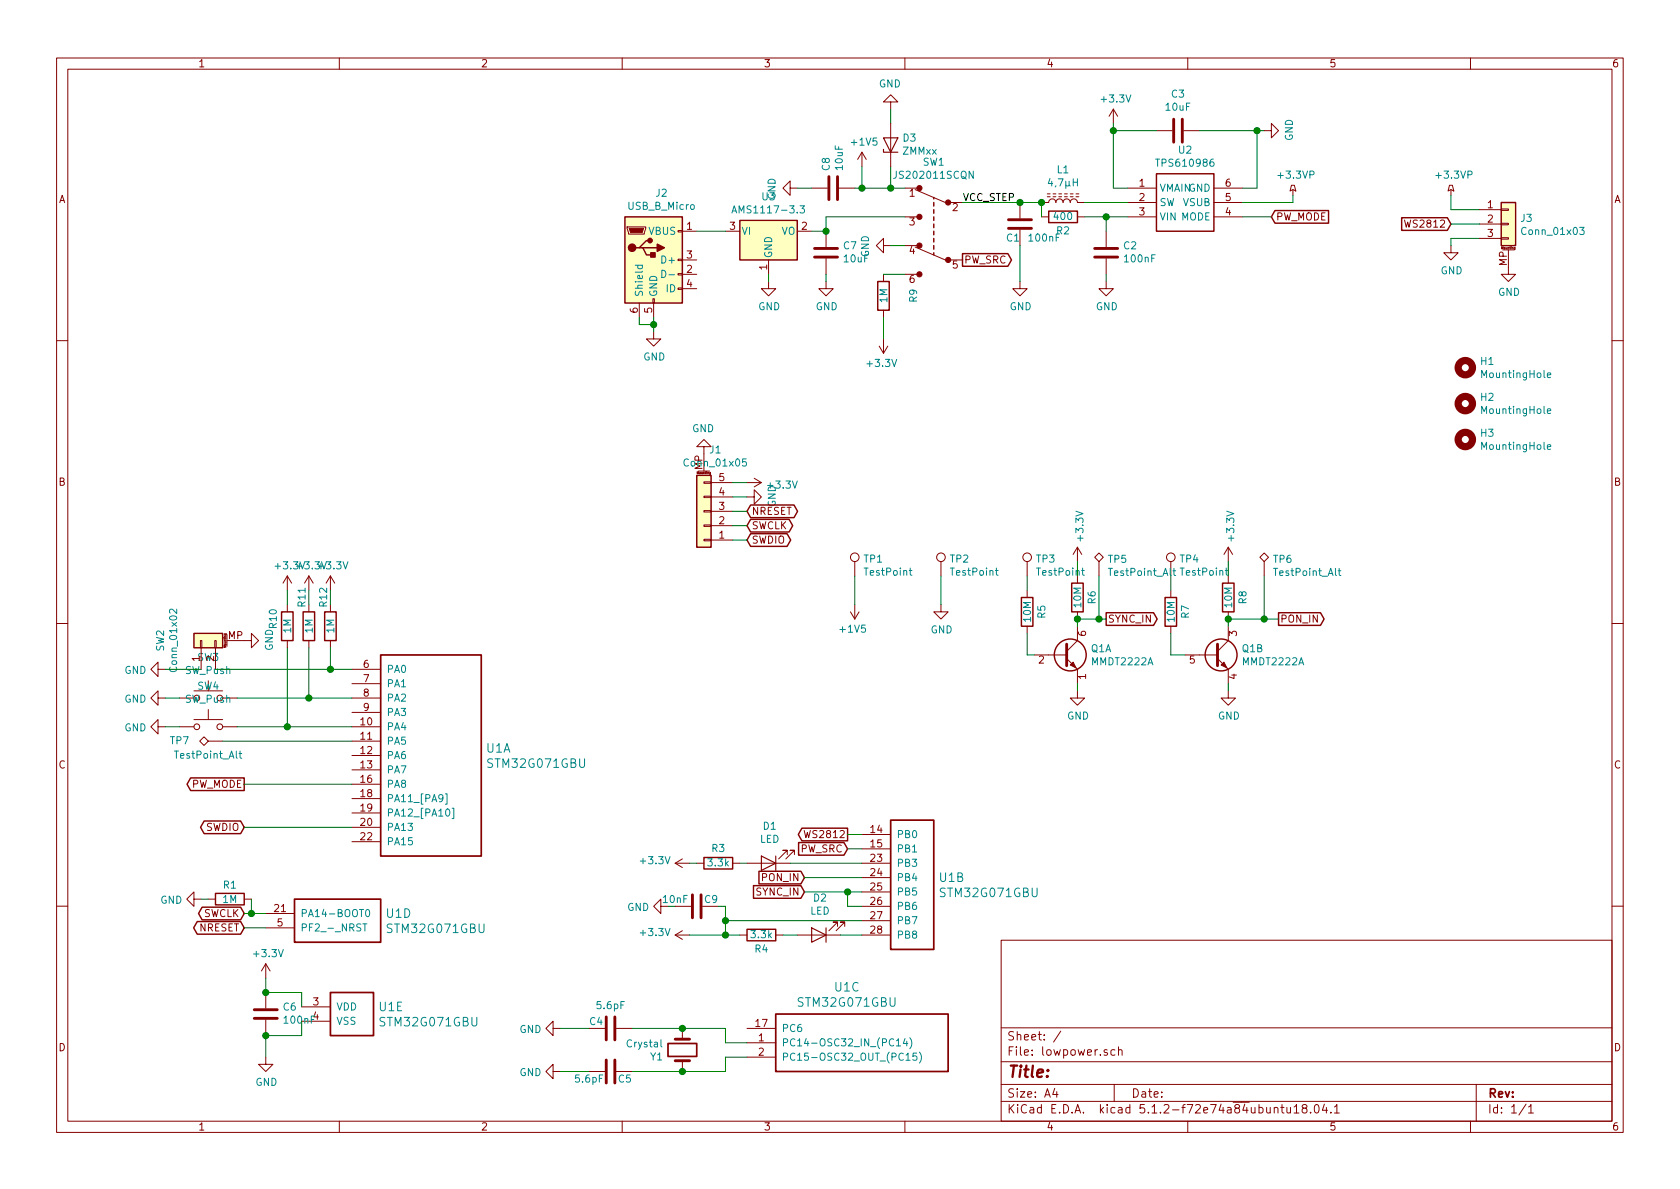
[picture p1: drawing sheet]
EESchema Schematic File Version 4
LIBS:lowpower-cache
EELAYER 29 0
EELAYER END
$Descr A4 11693 8268
encoding utf-8
Sheet 1 1
Title ""
Date ""
Rev ""
Comp ""
Comment1 ""
Comment2 ""
Comment3 ""
Comment4 ""
$EndDescr
$Comp
L tps61098x:TPS610986 U2
U 1 1
P 8250 1400
F 0 "U2" H 8250 1767 50  0000 C CNN
F 1 "TPS610986" H 8250 1676 50  0000 C CNN
F 2 "Package_SON:WSON-6_1.5x1.5mm_P0.5mm" H 8250 1400 50  0001 L CNN
F 3 "" H 8250 1400 50  0001 L CNN
	1    8250 1400
	1    0    0    -1  
$EndComp
$Comp
L STM32G071GBU:STM32G071GBU U1
U 1 1
P 2450 4650
F 0 "U1" H 3381 4103 60  0000 L CNN
F 1 "STM32G071GBU" H 3381 3997 60  0000 L CNN
F 2 "Package_DFN_QFN:QFN-28_4x4mm_P0.5mm" H 2450 4650 50  0001 C CNN
F 3 "" H 2450 4650 50  0001 C CNN
	1    2450 4650
	1    0    0    -1  
$EndComp
$Comp
L STM32G071GBU:STM32G071GBU U1
U 2 1
P 6000 5800
F 0 "U1" H 6531 5503 60  0000 L CNN
F 1 "STM32G071GBU" H 6531 5397 60  0000 L CNN
F 2 "Package_DFN_QFN:QFN-28_4x4mm_P0.5mm" H 6000 5800 50  0001 C CNN
F 3 "" H 6000 5800 50  0001 C CNN
	2    6000 5800
	1    0    0    -1  
$EndComp
$Comp
L STM32G071GBU:STM32G071GBU U1
U 3 1
P 5200 7150
F 0 "U1" H 5895 7440 60  0000 C CNN
F 1 "STM32G071GBU" H 5895 7334 60  0000 C CNN
F 2 "Package_DFN_QFN:QFN-28_4x4mm_P0.5mm" H 5200 7150 50  0001 C CNN
F 3 "" H 5200 7150 50  0001 C CNN
	3    5200 7150
	1    0    0    -1  
$EndComp
$Comp
L STM32G071GBU:STM32G071GBU U1
U 4 1
P 1850 6350
F 0 "U1" H 2681 6353 60  0000 L CNN
F 1 "STM32G071GBU" H 2681 6247 60  0000 L CNN
F 2 "Package_DFN_QFN:QFN-28_4x4mm_P0.5mm" H 1850 6350 50  0001 C CNN
F 3 "" H 1850 6350 50  0001 C CNN
	4    1850 6350
	1    0    0    -1  
$EndComp
$Comp
L STM32G071GBU:STM32G071GBU U1
U 5 1
P 2100 7000
F 0 "U1" H 2631 7003 60  0000 L CNN
F 1 "STM32G071GBU" H 2631 6897 60  0000 L CNN
F 2 "Package_DFN_QFN:QFN-28_4x4mm_P0.5mm" H 2100 7000 50  0001 C CNN
F 3 "" H 2100 7000 50  0001 C CNN
	5    2100 7000
	1    0    0    -1  
$EndComp
$Comp
L Device:Crystal Y1
U 1 1
P 4750 7300
F 0 "Y1" V 4796 7169 50  0000 R CNN
F 1 "Crystal" V 4705 7169 50  0000 R CNN
F 2 "Crystal:Crystal_C38-LF_D3.0mm_L8.0mm_Horizontal" H 4750 7300 50  0001 C CNN
F 3 "~" H 4750 7300 50  0001 C CNN
	1    4750 7300
	0    1    1    0   
$EndComp
$Comp
L Device:C C4
U 1 1
P 4250 7150
F 0 "C4" V 4200 7050 50  0000 C CNN
F 1 "5.6pF" V 4089 7150 50  0000 C CNN
F 2 "Capacitor_SMD:C_0603_1608Metric" H 4288 7000 50  0001 C CNN
F 3 "~" H 4250 7150 50  0001 C CNN
	1    4250 7150
	0    1    1    0   
$EndComp
$Comp
L Device:C C1
U 1 1
P 7100 1550
F 0 "C1" H 7200 1650 50  0000 R CNN
F 1 "100nF" H 7050 1650 50  0000 R CNN
F 2 "Capacitor_SMD:C_0603_1608Metric" H 7138 1400 50  0001 C CNN
F 3 "~" H 7100 1550 50  0001 C CNN
	1    7100 1550
	-1   0    0    1   
$EndComp
$Comp
L Connector:TestPoint TP1
U 1 1
P 5950 4000
F 0 "TP1" H 6008 4120 50  0000 L CNN
F 1 "TestPoint" H 6008 4029 50  0000 L CNN
F 2 "TestPoint:TestPoint_Pad_D2.0mm" H 6150 4000 50  0001 C CNN
F 3 "~" H 6150 4000 50  0001 C CNN
	1    5950 4000
	1    0    0    -1  
$EndComp
$Comp
L Connector:TestPoint TP2
U 1 1
P 6550 4000
F 0 "TP2" H 6608 4120 50  0000 L CNN
F 1 "TestPoint" H 6608 4029 50  0000 L CNN
F 2 "TestPoint:TestPoint_Pad_D2.0mm" H 6750 4000 50  0001 C CNN
F 3 "~" H 6750 4000 50  0001 C CNN
	1    6550 4000
	1    0    0    -1  
$EndComp
$Comp
L Connector:TestPoint TP3
U 1 1
P 7150 4000
F 0 "TP3" H 7208 4120 50  0000 L CNN
F 1 "TestPoint" H 7208 4029 50  0000 L CNN
F 2 "TestPoint:TestPoint_Pad_D2.0mm" H 7350 4000 50  0001 C CNN
F 3 "~" H 7350 4000 50  0001 C CNN
	1    7150 4000
	1    0    0    -1  
$EndComp
$Comp
L Device:L_Core_Ferrite L1
U 1 1
P 7400 1400
F 0 "L1" V 7625 1400 50  0000 C CNN
F 1 "4,7µH" V 7534 1400 50  0000 C CNN
F 2 "footprints:VLF302510MT-4R7M" H 7400 1400 50  0001 C CNN
F 3 "~" H 7400 1400 50  0001 C CNN
	1    7400 1400
	0    -1   -1   0   
$EndComp
$Comp
L Device:R R2
U 1 1
P 7400 1500
F 0 "R2" V 7300 1500 50  0000 C CNN
F 1 "400" V 7400 1500 50  0000 C CNN
F 2 "Resistor_SMD:R_0603_1608Metric" V 7330 1500 50  0001 C CNN
F 3 "~" H 7400 1500 50  0001 C CNN
	1    7400 1500
	0    -1   -1   0   
$EndComp
$Comp
L Device:C C2
U 1 1
P 7700 1750
F 0 "C2" H 7585 1704 50  0000 R CNN
F 1 "100nF" H 7585 1795 50  0000 R CNN
F 2 "Capacitor_SMD:C_0603_1608Metric" H 7738 1600 50  0001 C CNN
F 3 "~" H 7700 1750 50  0001 C CNN
	1    7700 1750
	-1   0    0    1   
$EndComp
$Comp
L Regulator_Linear:AMS1117-3.3 U3
U 1 1
P 5350 1600
F 0 "U3" H 5350 1842 50  0000 C CNN
F 1 "AMS1117-3.3" H 5350 1751 50  0000 C CNN
F 2 "Package_TO_SOT_SMD:SOT-223-3_TabPin2" H 5350 1800 50  0001 C CNN
F 3 "http://www.advanced-monolithic.com/pdf/ds1117.pdf" H 5450 1350 50  0001 C CNN
	1    5350 1600
	1    0    0    -1  
$EndComp
$Comp
L Connector:USB_B_Micro J2
U 1 1
P 4550 1800
F 0 "J2" H 4605 2267 50  0000 C CNN
F 1 "USB_B_Micro" H 4605 2176 50  0000 C CNN
F 2 "Connector_USB:USB_Mini-B_Lumberg_2486_01_Horizontal" H 4700 1750 50  0001 C CNN
F 3 "~" H 4700 1750 50  0001 C CNN
	1    4550 1800
	1    0    0    -1  
$EndComp
$Comp
L Switch:SW_Push SW3
U 1 1
P 1450 4850
F 0 "SW3" H 1450 5135 50  0000 C CNN
F 1 "SW_Push" H 1450 5044 50  0000 C CNN
F 2 "Button_Switch_SMD:SW_SPST_B3S-1000" H 1450 5050 50  0001 C CNN
F 3 "" H 1450 5050 50  0001 C CNN
	1    1450 4850
	1    0    0    -1  
$EndComp
$Comp
L Switch:SW_Push SW4
U 1 1
P 1450 5050
F 0 "SW4" H 1450 5335 50  0000 C CNN
F 1 "SW_Push" H 1450 5244 50  0000 C CNN
F 2 "Button_Switch_SMD:SW_SPST_B3S-1000" H 1450 5250 50  0001 C CNN
F 3 "" H 1450 5250 50  0001 C CNN
	1    1450 5050
	1    0    0    -1  
$EndComp
$Comp
L Connector_Generic_MountingPin:Conn_01x02_MountingPin SW2
U 1 1
P 1400 4450
F 0 "SW2" H 1400 4735 50  0000 C CNN
F 1 "Conn_01x02" H 1400 4644 50  0000 C CNN
F 2 "Connector_JST:JST_SH_BM02B-SRSS-TB_1x02-1MP_P1.00mm_Vertical" H 1400 4650 50  0001 C CNN
F 3 "" H 1400 4650 50  0001 C CNN
	1    1400 4450
	0    -1   -1   0   
$EndComp
$Comp
L Device:LED D2
U 1 1
P 5700 6500
F 0 "D2" H 5692 6245 50  0000 C CNN
F 1 "LED" H 5692 6336 50  0000 C CNN
F 2 "LED_SMD:LED_0603_1608Metric" H 5700 6500 50  0001 C CNN
F 3 "~" H 5700 6500 50  0001 C CNN
	1    5700 6500
	-1   0    0    1   
$EndComp
$Comp
L Device:R R3
U 1 1
P 5000 6000
F 0 "R3" V 5100 6000 50  0000 C CNN
F 1 "3.3k" V 5000 6000 50  0000 C CNN
F 2 "Resistor_SMD:R_0603_1608Metric" V 4930 6000 50  0001 C CNN
F 3 "~" H 5000 6000 50  0001 C CNN
	1    5000 6000
	0    -1   -1   0   
$EndComp
$Comp
L Device:R R4
U 1 1
P 5300 6500
F 0 "R4" V 5200 6500 50  0000 C CNN
F 1 "3.3k" V 5300 6500 50  0000 C CNN
F 2 "Resistor_SMD:R_0603_1608Metric" V 5230 6500 50  0001 C CNN
F 3 "~" H 5300 6500 50  0001 C CNN
	1    5300 6500
	0    -1   -1   0   
$EndComp
$Comp
L Device:C C3
U 1 1
P 8200 900
F 0 "C3" V 8452 900 50  0000 C CNN
F 1 "10uF" V 8361 900 50  0000 C CNN
F 2 "Capacitor_SMD:C_0603_1608Metric" H 8238 750 50  0001 C CNN
F 3 "~" H 8200 900 50  0001 C CNN
	1    8200 900 
	0    -1   -1   0   
$EndComp
Wire Wire Line
	8050 900  7750 900 
Wire Wire Line
	7750 900  7750 1300
Wire Wire Line
	7750 1300 7850 1300
Wire Wire Line
	8350 900  8750 900 
Wire Wire Line
	8750 900  8750 1300
Wire Wire Line
	8750 1300 8650 1300
Wire Wire Line
	7550 1500 7700 1500
Wire Wire Line
	7700 1600 7700 1500
Connection ~ 7700 1500
Wire Wire Line
	7700 1500 7850 1500
Wire Wire Line
	7550 1400 7850 1400
Wire Wire Line
	7100 1400 7250 1400
Wire Wire Line
	7250 1500 7250 1400
Connection ~ 7250 1400
$Comp
L power:+1V5 #PWR0101
U 1 1
P 6000 1150
F 0 "#PWR0101" H 6000 1000 50  0001 C CNN
F 1 "+1V5" H 6015 1323 50  0000 C CNN
F 2 "" H 6000 1150 50  0001 C CNN
F 3 "" H 6000 1150 50  0001 C CNN
	1    6000 1150
	1    0    0    -1  
$EndComp
$Comp
L power:+3.3V #PWR0102
U 1 1
P 7750 850
F 0 "#PWR0102" H 7750 700 50  0001 C CNN
F 1 "+3.3V" H 7765 1023 50  0000 C CNN
F 2 "" H 7750 850 50  0001 C CNN
F 3 "" H 7750 850 50  0001 C CNN
	1    7750 850 
	1    0    0    -1  
$EndComp
$Comp
L power:GND #PWR0103
U 1 1
P 7100 1950
F 0 "#PWR0103" H 7100 1700 50  0001 C CNN
F 1 "GND" H 7105 1777 50  0000 C CNN
F 2 "" H 7100 1950 50  0001 C CNN
F 3 "" H 7100 1950 50  0001 C CNN
	1    7100 1950
	1    0    0    -1  
$EndComp
$Comp
L power:GND #PWR0104
U 1 1
P 7700 1950
F 0 "#PWR0104" H 7700 1700 50  0001 C CNN
F 1 "GND" H 7705 1777 50  0000 C CNN
F 2 "" H 7700 1950 50  0001 C CNN
F 3 "" H 7700 1950 50  0001 C CNN
	1    7700 1950
	1    0    0    -1  
$EndComp
Wire Wire Line
	7700 1900 7700 1950
Wire Wire Line
	7100 1700 7100 1950
Wire Wire Line
	7750 850  7750 900 
Connection ~ 7750 900 
$Comp
L power:+3.3VP #PWR0105
U 1 1
P 9000 1350
F 0 "#PWR0105" H 9150 1300 50  0001 C CNN
F 1 "+3.3VP" H 9020 1493 50  0000 C CNN
F 2 "" H 9000 1350 50  0001 C CNN
F 3 "" H 9000 1350 50  0001 C CNN
	1    9000 1350
	1    0    0    -1  
$EndComp
Wire Wire Line
	8650 1400 9000 1400
Wire Wire Line
	9000 1400 9000 1350
Text GLabel 8850 1500 2    50   Input ~ 0
PW_MODE
Wire Wire Line
	8850 1500 8650 1500
$Comp
L power:+1V5 #PWR0106
U 1 1
P 5950 4200
F 0 "#PWR0106" H 5950 4050 50  0001 C CNN
F 1 "+1V5" H 5965 4373 50  0000 C CNN
F 2 "" H 5950 4200 50  0001 C CNN
F 3 "" H 5950 4200 50  0001 C CNN
	1    5950 4200
	-1   0    0    1   
$EndComp
$Comp
L power:GND #PWR0107
U 1 1
P 6550 4200
F 0 "#PWR0107" H 6550 3950 50  0001 C CNN
F 1 "GND" H 6555 4027 50  0000 C CNN
F 2 "" H 6550 4200 50  0001 C CNN
F 3 "" H 6550 4200 50  0001 C CNN
	1    6550 4200
	1    0    0    -1  
$EndComp
Wire Wire Line
	5950 4000 5950 4200
Wire Wire Line
	6550 4000 6550 4200
Wire Wire Line
	5050 7450 5050 7350
Wire Wire Line
	5050 7350 5200 7350
Wire Wire Line
	5050 7150 5050 7250
Wire Wire Line
	5050 7250 5200 7250
$Comp
L power:GND #PWR0108
U 1 1
P 3900 7450
F 0 "#PWR0108" H 3900 7200 50  0001 C CNN
F 1 "GND" V 3905 7322 50  0000 R CNN
F 2 "" H 3900 7450 50  0001 C CNN
F 3 "" H 3900 7450 50  0001 C CNN
	1    3900 7450
	0    1    1    0   
$EndComp
$Comp
L power:GND #PWR0109
U 1 1
P 3900 7150
F 0 "#PWR0109" H 3900 6900 50  0001 C CNN
F 1 "GND" V 3905 7022 50  0000 R CNN
F 2 "" H 3900 7150 50  0001 C CNN
F 3 "" H 3900 7150 50  0001 C CNN
	1    3900 7150
	0    1    1    0   
$EndComp
Wire Wire Line
	3900 7150 4100 7150
Wire Wire Line
	3900 7450 4100 7450
Text GLabel 1700 6350 0    50   BiDi ~ 0
SWCLK
Text GLabel 1700 5750 0    50   BiDi ~ 0
SWDIO
Wire Wire Line
	1700 5750 2450 5750
$Comp
L Device:R R1
U 1 1
P 1600 6250
F 0 "R1" V 1500 6250 50  0000 C CNN
F 1 "1M" V 1600 6250 50  0000 C CNN
F 2 "Resistor_SMD:R_0603_1608Metric" V 1530 6250 50  0001 C CNN
F 3 "~" H 1600 6250 50  0001 C CNN
	1    1600 6250
	0    1    1    0   
$EndComp
$Comp
L power:GND #PWR0110
U 1 1
P 1400 6250
F 0 "#PWR0110" H 1400 6000 50  0001 C CNN
F 1 "GND" V 1405 6122 50  0000 R CNN
F 2 "" H 1400 6250 50  0001 C CNN
F 3 "" H 1400 6250 50  0001 C CNN
	1    1400 6250
	0    1    1    0   
$EndComp
$Comp
L Connector_Generic_MountingPin:Conn_01x05_MountingPin J1
U 1 1
P 4900 3550
F 0 "J1" H 4820 3125 50  0000 C CNN
F 1 "Conn_01x05" H 4820 3216 50  0000 C CNN
F 2 "Connector_JST:JST_SH_BM05B-SRSS-TB_1x05-1MP_P1.00mm_Vertical" H 4900 3550 50  0001 C CNN
F 3 "~" H 4900 3550 50  0001 C CNN
	1    4900 3550
	-1   0    0    1   
$EndComp
Text GLabel 1700 6450 0    50   BiDi ~ 0
NRESET
Wire Wire Line
	1700 6450 1850 6450
Wire Wire Line
	1700 6350 1750 6350
Wire Wire Line
	1750 6250 1750 6350
Connection ~ 1750 6350
Wire Wire Line
	1750 6350 1850 6350
Wire Wire Line
	1400 6250 1450 6250
Text GLabel 5900 5800 0    50   Output ~ 0
WS2812
Wire Wire Line
	5900 5800 6000 5800
$Comp
L power:+3.3VP #PWR0111
U 1 1
P 10100 1350
F 0 "#PWR0111" H 10250 1300 50  0001 C CNN
F 1 "+3.3VP" H 10120 1493 50  0000 C CNN
F 2 "" H 10100 1350 50  0001 C CNN
F 3 "" H 10100 1350 50  0001 C CNN
	1    10100 1350
	1    0    0    -1  
$EndComp
Text GLabel 10100 1550 0    50   Input ~ 0
WS2812
$Comp
L power:GND #PWR0112
U 1 1
P 10100 1700
F 0 "#PWR0112" H 10100 1450 50  0001 C CNN
F 1 "GND" H 10105 1527 50  0000 C CNN
F 2 "" H 10100 1700 50  0001 C CNN
F 3 "" H 10100 1700 50  0001 C CNN
	1    10100 1700
	1    0    0    -1  
$EndComp
Wire Wire Line
	10100 1700 10100 1650
Wire Wire Line
	10100 1650 10300 1650
Wire Wire Line
	10100 1350 10100 1450
Wire Wire Line
	10100 1450 10300 1450
$Comp
L power:+3.3V #PWR0113
U 1 1
P 1850 6800
F 0 "#PWR0113" H 1850 6650 50  0001 C CNN
F 1 "+3.3V" H 1865 6973 50  0000 C CNN
F 2 "" H 1850 6800 50  0001 C CNN
F 3 "" H 1850 6800 50  0001 C CNN
	1    1850 6800
	1    0    0    -1  
$EndComp
$Comp
L power:GND #PWR0114
U 1 1
P 1850 7350
F 0 "#PWR0114" H 1850 7100 50  0001 C CNN
F 1 "GND" H 1855 7177 50  0000 C CNN
F 2 "" H 1850 7350 50  0001 C CNN
F 3 "" H 1850 7350 50  0001 C CNN
	1    1850 7350
	1    0    0    -1  
$EndComp
$Comp
L Device:C C6
U 1 1
P 1850 7050
F 0 "C6" H 1735 7004 50  0000 R CNN
F 1 "100nF" H 1735 7095 50  0000 R CNN
F 2 "Capacitor_SMD:C_0603_1608Metric" H 1888 6900 50  0001 C CNN
F 3 "~" H 1850 7050 50  0001 C CNN
	1    1850 7050
	-1   0    0    1   
$EndComp
Wire Wire Line
	1850 6900 2100 6900
Wire Wire Line
	2100 6900 2100 7000
Wire Wire Line
	1850 7200 2100 7200
Wire Wire Line
	2100 7200 2100 7100
Wire Wire Line
	1850 7350 1850 7200
Connection ~ 1850 7200
Wire Wire Line
	1850 6800 1850 6900
Connection ~ 1850 6900
Wire Wire Line
	5150 6000 5200 6000
Wire Wire Line
	5450 6500 5550 6500
$Comp
L power:+3.3V #PWR0115
U 1 1
P 4800 6000
F 0 "#PWR0115" H 4800 5850 50  0001 C CNN
F 1 "+3.3V" V 4815 6128 50  0000 L CNN
F 2 "" H 4800 6000 50  0001 C CNN
F 3 "" H 4800 6000 50  0001 C CNN
	1    4800 6000
	0    -1   -1   0   
$EndComp
$Comp
L power:+3.3V #PWR0116
U 1 1
P 4800 6500
F 0 "#PWR0116" H 4800 6350 50  0001 C CNN
F 1 "+3.3V" V 4815 6628 50  0000 L CNN
F 2 "" H 4800 6500 50  0001 C CNN
F 3 "" H 4800 6500 50  0001 C CNN
	1    4800 6500
	0    -1   -1   0   
$EndComp
Wire Wire Line
	4800 6000 4850 6000
Wire Wire Line
	4800 6500 5050 6500
$Comp
L power:GND #PWR0117
U 1 1
P 1150 4650
F 0 "#PWR0117" H 1150 4400 50  0001 C CNN
F 1 "GND" V 1155 4522 50  0000 R CNN
F 2 "" H 1150 4650 50  0001 C CNN
F 3 "" H 1150 4650 50  0001 C CNN
	1    1150 4650
	0    1    1    0   
$EndComp
$Comp
L power:GND #PWR0118
U 1 1
P 1150 4850
F 0 "#PWR0118" H 1150 4600 50  0001 C CNN
F 1 "GND" V 1155 4722 50  0000 R CNN
F 2 "" H 1150 4850 50  0001 C CNN
F 3 "" H 1150 4850 50  0001 C CNN
	1    1150 4850
	0    1    1    0   
$EndComp
$Comp
L power:GND #PWR0119
U 1 1
P 1150 5050
F 0 "#PWR0119" H 1150 4800 50  0001 C CNN
F 1 "GND" V 1155 4922 50  0000 R CNN
F 2 "" H 1150 5050 50  0001 C CNN
F 3 "" H 1150 5050 50  0001 C CNN
	1    1150 5050
	0    1    1    0   
$EndComp
Text GLabel 5600 6200 0    50   Input ~ 0
SYNC_IN
Wire Wire Line
	5900 6300 6000 6300
Text GLabel 1700 5450 0    50   Output ~ 0
PW_MODE
Wire Wire Line
	1700 5450 2450 5450
Wire Wire Line
	1150 4850 1250 4850
Wire Wire Line
	1150 5050 1250 5050
Wire Wire Line
	1650 4850 2150 4850
Wire Wire Line
	1650 5050 2000 5050
$Comp
L Connector:TestPoint TP4
U 1 1
P 8150 4000
F 0 "TP4" H 8208 4120 50  0000 L CNN
F 1 "TestPoint" H 8208 4029 50  0000 L CNN
F 2 "TestPoint:TestPoint_Pad_D2.0mm" H 8350 4000 50  0001 C CNN
F 3 "~" H 8350 4000 50  0001 C CNN
	1    8150 4000
	1    0    0    -1  
$EndComp
Wire Wire Line
	6000 6200 5900 6200
Connection ~ 5900 6200
Wire Wire Line
	5900 6200 5900 6300
$Comp
L Device:LED D1
U 1 1
P 5350 6000
F 0 "D1" H 5342 5745 50  0000 C CNN
F 1 "LED" H 5342 5836 50  0000 C CNN
F 2 "LED_SMD:LED_0603_1608Metric" H 5350 6000 50  0001 C CNN
F 3 "~" H 5350 6000 50  0001 C CNN
	1    5350 6000
	-1   0    0    1   
$EndComp
Wire Wire Line
	5600 6200 5900 6200
Wire Wire Line
	6000 6000 5500 6000
Wire Wire Line
	6000 6400 5050 6400
Wire Wire Line
	5050 6400 5050 6500
Connection ~ 5050 6500
Wire Wire Line
	5050 6500 5150 6500
Text GLabel 5600 6100 0    50   Input ~ 0
PON_IN
Wire Wire Line
	5600 6100 6000 6100
$Comp
L Transistor_BJT:MMDT2222A Q1
U 1 1
P 7400 4550
F 0 "Q1" H 7591 4596 50  0000 L CNN
F 1 "MMDT2222A" H 7591 4505 50  0000 L CNN
F 2 "Package_TO_SOT_SMD:SOT-363_SC-70-6" H 7600 4650 50  0001 C CNN
F 3 "http://www.diodes.com/_files/datasheets/ds30125.pdf" H 7400 4550 50  0001 C CNN
	1    7400 4550
	1    0    0    -1  
$EndComp
$Comp
L Transistor_BJT:MMDT2222A Q1
U 2 1
P 8450 4550
F 0 "Q1" H 8641 4596 50  0000 L CNN
F 1 "MMDT2222A" H 8641 4505 50  0000 L CNN
F 2 "Package_TO_SOT_SMD:SOT-363_SC-70-6" H 8650 4650 50  0001 C CNN
F 3 "http://www.diodes.com/_files/datasheets/ds30125.pdf" H 8450 4550 50  0001 C CNN
	2    8450 4550
	1    0    0    -1  
$EndComp
$Comp
L Device:R R5
U 1 1
P 7150 4250
F 0 "R5" V 7250 4250 50  0000 C CNN
F 1 "10M" V 7150 4250 50  0000 C CNN
F 2 "Resistor_SMD:R_0603_1608Metric" V 7080 4250 50  0001 C CNN
F 3 "~" H 7150 4250 50  0001 C CNN
	1    7150 4250
	1    0    0    -1  
$EndComp
$Comp
L Device:R R7
U 1 1
P 8150 4250
F 0 "R7" V 8250 4250 50  0000 C CNN
F 1 "10M" V 8150 4250 50  0000 C CNN
F 2 "Resistor_SMD:R_0603_1608Metric" V 8080 4250 50  0001 C CNN
F 3 "~" H 8150 4250 50  0001 C CNN
	1    8150 4250
	1    0    0    -1  
$EndComp
$Comp
L Device:R R6
U 1 1
P 7500 4150
F 0 "R6" V 7600 4150 50  0000 C CNN
F 1 "10M" V 7500 4150 50  0000 C CNN
F 2 "Resistor_SMD:R_0603_1608Metric" V 7430 4150 50  0001 C CNN
F 3 "~" H 7500 4150 50  0001 C CNN
	1    7500 4150
	1    0    0    -1  
$EndComp
$Comp
L Device:R R8
U 1 1
P 8550 4150
F 0 "R8" V 8650 4150 50  0000 C CNN
F 1 "10M" V 8550 4150 50  0000 C CNN
F 2 "Resistor_SMD:R_0603_1608Metric" V 8480 4150 50  0001 C CNN
F 3 "~" H 8550 4150 50  0001 C CNN
	1    8550 4150
	1    0    0    -1  
$EndComp
Wire Wire Line
	7150 4000 7150 4100
Wire Wire Line
	7150 4400 7150 4550
Wire Wire Line
	7150 4550 7200 4550
Wire Wire Line
	7500 4300 7500 4350
Wire Wire Line
	8150 4400 8150 4550
Wire Wire Line
	8150 4550 8250 4550
Wire Wire Line
	8150 4000 8150 4100
Wire Wire Line
	8550 4300 8550 4350
$Comp
L power:GND #PWR0120
U 1 1
P 8550 4800
F 0 "#PWR0120" H 8550 4550 50  0001 C CNN
F 1 "GND" H 8555 4627 50  0000 C CNN
F 2 "" H 8550 4800 50  0001 C CNN
F 3 "" H 8550 4800 50  0001 C CNN
	1    8550 4800
	1    0    0    -1  
$EndComp
$Comp
L power:GND #PWR0121
U 1 1
P 7500 4800
F 0 "#PWR0121" H 7500 4550 50  0001 C CNN
F 1 "GND" H 7505 4627 50  0000 C CNN
F 2 "" H 7500 4800 50  0001 C CNN
F 3 "" H 7500 4800 50  0001 C CNN
	1    7500 4800
	1    0    0    -1  
$EndComp
Wire Wire Line
	7500 4750 7500 4800
Wire Wire Line
	8550 4750 8550 4800
$Comp
L power:+3.3V #PWR0122
U 1 1
P 8550 3900
F 0 "#PWR0122" H 8550 3750 50  0001 C CNN
F 1 "+3.3V" V 8565 4028 50  0000 L CNN
F 2 "" H 8550 3900 50  0001 C CNN
F 3 "" H 8550 3900 50  0001 C CNN
	1    8550 3900
	1    0    0    -1  
$EndComp
$Comp
L power:+3.3V #PWR0123
U 1 1
P 7500 3900
F 0 "#PWR0123" H 7500 3750 50  0001 C CNN
F 1 "+3.3V" V 7515 4028 50  0000 L CNN
F 2 "" H 7500 3900 50  0001 C CNN
F 3 "" H 7500 3900 50  0001 C CNN
	1    7500 3900
	1    0    0    -1  
$EndComp
Wire Wire Line
	7500 3900 7500 4000
Wire Wire Line
	8550 3900 8550 4000
Wire Wire Line
	4400 7150 4750 7150
Wire Wire Line
	4400 7450 4750 7450
Connection ~ 4750 7150
Wire Wire Line
	4750 7150 5050 7150
Connection ~ 4750 7450
Wire Wire Line
	4750 7450 5050 7450
$Comp
L power:+3.3V #PWR0124
U 1 1
P 5200 3350
F 0 "#PWR0124" H 5200 3200 50  0001 C CNN
F 1 "+3.3V" V 5215 3478 50  0000 L CNN
F 2 "" H 5200 3350 50  0001 C CNN
F 3 "" H 5200 3350 50  0001 C CNN
	1    5200 3350
	0    1    1    0   
$EndComp
$Comp
L power:GND #PWR0125
U 1 1
P 5200 3450
F 0 "#PWR0125" H 5200 3200 50  0001 C CNN
F 1 "GND" H 5205 3277 50  0000 C CNN
F 2 "" H 5200 3450 50  0001 C CNN
F 3 "" H 5200 3450 50  0001 C CNN
	1    5200 3450
	0    -1   -1   0   
$EndComp
Text GLabel 5200 3550 2    50   BiDi ~ 0
NRESET
Text GLabel 5200 3650 2    50   BiDi ~ 0
SWCLK
Text GLabel 5200 3750 2    50   BiDi ~ 0
SWDIO
Wire Wire Line
	5200 3550 5100 3550
Wire Wire Line
	5100 3650 5200 3650
Wire Wire Line
	5100 3750 5200 3750
Wire Wire Line
	5100 3450 5200 3450
Wire Wire Line
	5200 3350 5100 3350
$Comp
L dk_Slide-Switches:JS202011SCQN SW1
U 1 1
P 6500 1600
F 0 "SW1" H 6500 2083 50  0000 C CNN
F 1 "JS202011SCQN" H 6500 1992 50  0000 C CNN
F 2 "digikey-footprints:Switch_Slide_JS202011SCQN" H 6700 1800 50  0001 L CNN
F 3 "https://www.ckswitches.com/media/1422/js.pdf" H 6700 1900 60  0001 L CNN
F 4 "401-2002-1-ND" H 6700 2000 60  0001 L CNN "Digi-Key_PN"
F 5 "JS202011SCQN" H 6700 2100 60  0001 L CNN "MPN"
F 6 "Switches" H 6700 2200 60  0001 L CNN "Category"
F 7 "Slide Switches" H 6700 2300 60  0001 L CNN "Family"
F 8 "https://www.ckswitches.com/media/1422/js.pdf" H 6700 2400 60  0001 L CNN "DK_Datasheet_Link"
F 9 "/product-detail/en/c-k/JS202011SCQN/401-2002-1-ND/1640098" H 6700 2500 60  0001 L CNN "DK_Detail_Page"
F 10 "SWITCH SLIDE DPDT 300MA 6V" H 6700 2600 60  0001 L CNN "Description"
F 11 "C&K" H 6700 2700 60  0001 L CNN "Manufacturer"
F 12 "Active" H 6700 2800 60  0001 L CNN "Status"
	1    6500 1600
	-1   0    0    -1  
$EndComp
$Comp
L Mechanical:MountingHole H1
U 1 1
P 10200 2550
F 0 "H1" H 10300 2596 50  0000 L CNN
F 1 "MountingHole" H 10300 2505 50  0000 L CNN
F 2 "MountingHole:MountingHole_3.2mm_M3_DIN965" H 10200 2550 50  0001 C CNN
F 3 "~" H 10200 2550 50  0001 C CNN
	1    10200 2550
	1    0    0    -1  
$EndComp
$Comp
L Mechanical:MountingHole H2
U 1 1
P 10200 2800
F 0 "H2" H 10300 2846 50  0000 L CNN
F 1 "MountingHole" H 10300 2755 50  0000 L CNN
F 2 "MountingHole:MountingHole_3.2mm_M3_DIN965" H 10200 2800 50  0001 C CNN
F 3 "~" H 10200 2800 50  0001 C CNN
	1    10200 2800
	1    0    0    -1  
$EndComp
$Comp
L Mechanical:MountingHole H3
U 1 1
P 10200 3050
F 0 "H3" H 10300 3096 50  0000 L CNN
F 1 "MountingHole" H 10300 3005 50  0000 L CNN
F 2 "MountingHole:MountingHole_3.2mm_M3_DIN965" H 10200 3050 50  0001 C CNN
F 3 "~" H 10200 3050 50  0001 C CNN
	1    10200 3050
	1    0    0    -1  
$EndComp
Wire Wire Line
	1500 4650 2300 4650
Wire Wire Line
	1150 4650 1400 4650
Wire Wire Line
	6000 1150 6000 1300
Wire Wire Line
	6000 1300 6200 1300
$Comp
L Device:C C8
U 1 1
P 5800 1300
F 0 "C8" H 5685 1254 50  0000 R CNN
F 1 "10uF" H 5685 1345 50  0000 R CNN
F 2 "Capacitor_SMD:C_0603_1608Metric" H 5838 1150 50  0001 C CNN
F 3 "~" H 5800 1300 50  0001 C CNN
	1    5800 1300
	0    1    1    0   
$EndComp
$Comp
L Device:C C7
U 1 1
P 5750 1750
F 0 "C7" H 5635 1704 50  0000 R CNN
F 1 "10uF" H 5635 1795 50  0000 R CNN
F 2 "Capacitor_SMD:C_0603_1608Metric" H 5788 1600 50  0001 C CNN
F 3 "~" H 5750 1750 50  0001 C CNN
	1    5750 1750
	-1   0    0    1   
$EndComp
Wire Wire Line
	6700 1400 7100 1400
Connection ~ 7100 1400
Wire Wire Line
	5650 1600 5750 1600
Wire Wire Line
	6300 1500 5750 1500
Wire Wire Line
	5750 1500 5750 1600
Connection ~ 5750 1600
Wire Wire Line
	5950 1300 6000 1300
Connection ~ 6000 1300
$Comp
L power:GND #PWR0126
U 1 1
P 5550 1300
F 0 "#PWR0126" H 5550 1050 50  0001 C CNN
F 1 "GND" H 5555 1127 50  0000 C CNN
F 2 "" H 5550 1300 50  0001 C CNN
F 3 "" H 5550 1300 50  0001 C CNN
	1    5550 1300
	0    1    1    0   
$EndComp
Wire Wire Line
	5550 1300 5650 1300
$Comp
L power:GND #PWR0127
U 1 1
P 5750 1950
F 0 "#PWR0127" H 5750 1700 50  0001 C CNN
F 1 "GND" H 5755 1777 50  0000 C CNN
F 2 "" H 5750 1950 50  0001 C CNN
F 3 "" H 5750 1950 50  0001 C CNN
	1    5750 1950
	1    0    0    -1  
$EndComp
Wire Wire Line
	5750 1900 5750 1950
$Comp
L power:GND #PWR0128
U 1 1
P 5350 1950
F 0 "#PWR0128" H 5350 1700 50  0001 C CNN
F 1 "GND" H 5355 1777 50  0000 C CNN
F 2 "" H 5350 1950 50  0001 C CNN
F 3 "" H 5350 1950 50  0001 C CNN
	1    5350 1950
	1    0    0    -1  
$EndComp
Wire Wire Line
	5350 1900 5350 1950
$Comp
L Device:R R9
U 1 1
P 6150 2050
F 0 "R9" V 6357 2050 50  0000 C CNN
F 1 "1M" V 6150 2050 50  0000 C CNN
F 2 "Resistor_SMD:R_0603_1608Metric" V 6080 2050 50  0001 C CNN
F 3 "~" H 6150 2050 50  0001 C CNN
	1    6150 2050
	1    0    0    -1  
$EndComp
$Comp
L power:+3.3V #PWR0129
U 1 1
P 6150 2350
F 0 "#PWR0129" H 6150 2200 50  0001 C CNN
F 1 "+3.3V" H 6165 2523 50  0000 C CNN
F 2 "" H 6150 2350 50  0001 C CNN
F 3 "" H 6150 2350 50  0001 C CNN
	1    6150 2350
	-1   0    0    1   
$EndComp
$Comp
L power:GND #PWR0130
U 1 1
P 6200 1700
F 0 "#PWR0130" H 6200 1450 50  0001 C CNN
F 1 "GND" H 6205 1527 50  0000 C CNN
F 2 "" H 6200 1700 50  0001 C CNN
F 3 "" H 6200 1700 50  0001 C CNN
	1    6200 1700
	0    1    1    0   
$EndComp
Wire Wire Line
	6200 1700 6300 1700
Wire Wire Line
	6150 1900 6300 1900
Wire Wire Line
	6150 2200 6150 2350
Text GLabel 6700 1800 2    50   Output ~ 0
PW_SRC
Wire Wire Line
	4850 1600 5050 1600
$Comp
L power:GND #PWR0131
U 1 1
P 4550 2300
F 0 "#PWR0131" H 4550 2050 50  0001 C CNN
F 1 "GND" H 4555 2127 50  0000 C CNN
F 2 "" H 4550 2300 50  0001 C CNN
F 3 "" H 4550 2300 50  0001 C CNN
	1    4550 2300
	1    0    0    -1  
$EndComp
Wire Wire Line
	4550 2200 4550 2250
Text GLabel 5900 5900 0    50   Input ~ 0
PW_SRC
Wire Wire Line
	5900 5900 6000 5900
Wire Wire Line
	5850 6500 6000 6500
$Comp
L power:GND #PWR0132
U 1 1
P 8800 900
F 0 "#PWR0132" H 8800 650 50  0001 C CNN
F 1 "GND" H 8805 727 50  0000 C CNN
F 2 "" H 8800 900 50  0001 C CNN
F 3 "" H 8800 900 50  0001 C CNN
	1    8800 900 
	0    -1   -1   0   
$EndComp
Wire Wire Line
	8800 900  8750 900 
Connection ~ 8750 900 
Text Label 6700 1400 0    50   ~ 0
VCC_STEP
Wire Wire Line
	6200 1150 6200 1300
Connection ~ 6200 1300
Wire Wire Line
	6200 1300 6300 1300
$Comp
L power:GND #PWR0133
U 1 1
P 6200 750
F 0 "#PWR0133" H 6200 500 50  0001 C CNN
F 1 "GND" H 6205 577 50  0000 C CNN
F 2 "" H 6200 750 50  0001 C CNN
F 3 "" H 6200 750 50  0001 C CNN
	1    6200 750 
	-1   0    0    1   
$EndComp
Wire Wire Line
	6200 750  6200 850 
$Comp
L Diode:ZMMxx D3
U 1 1
P 6200 1000
F 0 "D3" V 6246 921 50  0000 R CNN
F 1 "ZMMxx" V 6155 921 50  0000 R CNN
F 2 "Diode_SMD:D_MiniMELF" H 6200 825 50  0001 C CNN
F 3 "https://diotec.com/tl_files/diotec/files/pdf/datasheets/zmm1.pdf" H 6200 1000 50  0001 C CNN
	1    6200 1000
	0    -1   -1   0   
$EndComp
Text GLabel 8900 4300 2    50   Output ~ 0
PON_IN
Wire Wire Line
	8900 4300 8800 4300
Connection ~ 8550 4300
Text GLabel 7700 4300 2    50   Output ~ 0
SYNC_IN
Wire Wire Line
	7700 4300 7650 4300
Connection ~ 7500 4300
Wire Wire Line
	4450 2200 4450 2250
Wire Wire Line
	4450 2250 4550 2250
Connection ~ 4550 2250
Wire Wire Line
	4550 2250 4550 2300
$Comp
L power:GND #PWR0134
U 1 1
P 10500 1850
F 0 "#PWR0134" H 10500 1600 50  0001 C CNN
F 1 "GND" H 10505 1677 50  0000 C CNN
F 2 "" H 10500 1850 50  0001 C CNN
F 3 "" H 10500 1850 50  0001 C CNN
	1    10500 1850
	1    0    0    -1  
$EndComp
$Comp
L power:GND #PWR0135
U 1 1
P 4900 3150
F 0 "#PWR0135" H 4900 2900 50  0001 C CNN
F 1 "GND" H 4905 2977 50  0000 C CNN
F 2 "" H 4900 3150 50  0001 C CNN
F 3 "" H 4900 3150 50  0001 C CNN
	1    4900 3150
	-1   0    0    1   
$EndComp
$Comp
L power:GND #PWR0136
U 1 1
P 1700 4450
F 0 "#PWR0136" H 1700 4200 50  0001 C CNN
F 1 "GND" H 1705 4277 50  0000 C CNN
F 2 "" H 1700 4450 50  0001 C CNN
F 3 "" H 1700 4450 50  0001 C CNN
	1    1700 4450
	0    -1   -1   0   
$EndComp
$Comp
L Connector:TestPoint_Alt TP6
U 1 1
P 8800 4000
F 0 "TP6" H 8858 4118 50  0000 L CNN
F 1 "TestPoint_Alt" H 8858 4027 50  0000 L CNN
F 2 "TestPoint:TestPoint_Pad_D1.0mm" H 9000 4000 50  0001 C CNN
F 3 "~" H 9000 4000 50  0001 C CNN
	1    8800 4000
	1    0    0    -1  
$EndComp
$Comp
L Connector:TestPoint_Alt TP5
U 1 1
P 7650 4000
F 0 "TP5" H 7708 4118 50  0000 L CNN
F 1 "TestPoint_Alt" H 7708 4027 50  0000 L CNN
F 2 "TestPoint:TestPoint_Pad_D1.0mm" H 7850 4000 50  0001 C CNN
F 3 "~" H 7850 4000 50  0001 C CNN
	1    7650 4000
	1    0    0    -1  
$EndComp
Wire Wire Line
	8800 4000 8800 4300
Connection ~ 8800 4300
Wire Wire Line
	8800 4300 8550 4300
Wire Wire Line
	7650 4000 7650 4300
Connection ~ 7650 4300
Wire Wire Line
	7650 4300 7500 4300
$Comp
L Connector:TestPoint_Alt TP7
U 1 1
P 1550 5150
F 0 "TP7" V 1550 5450 50  0000 C CNN
F 1 "TestPoint_Alt" V 1450 5250 50  0000 C CNN
F 2 "TestPoint:TestPoint_Pad_D1.0mm" H 1750 5150 50  0001 C CNN
F 3 "~" H 1750 5150 50  0001 C CNN
	1    1550 5150
	0    -1   -1   0   
$EndComp
Wire Wire Line
	1550 5150 2450 5150
$Comp
L Device:R R12
U 1 1
P 2300 4350
F 0 "R12" V 2250 4550 50  0000 C CNN
F 1 "1M" V 2300 4350 50  0000 C CNN
F 2 "Resistor_SMD:R_0603_1608Metric" V 2230 4350 50  0001 C CNN
F 3 "~" H 2300 4350 50  0001 C CNN
	1    2300 4350
	1    0    0    -1  
$EndComp
Wire Wire Line
	2300 4500 2300 4650
Connection ~ 2300 4650
Wire Wire Line
	2300 4650 2450 4650
$Comp
L power:+3.3V #PWR0137
U 1 1
P 2300 4100
F 0 "#PWR0137" H 2300 3950 50  0001 C CNN
F 1 "+3.3V" H 2315 4273 50  0000 C CNN
F 2 "" H 2300 4100 50  0001 C CNN
F 3 "" H 2300 4100 50  0001 C CNN
	1    2300 4100
	1    0    0    -1  
$EndComp
Wire Wire Line
	2300 4100 2300 4200
$Comp
L Device:R R11
U 1 1
P 2150 4350
F 0 "R11" V 2100 4550 50  0000 C CNN
F 1 "1M" V 2150 4350 50  0000 C CNN
F 2 "Resistor_SMD:R_0603_1608Metric" V 2080 4350 50  0001 C CNN
F 3 "~" H 2150 4350 50  0001 C CNN
	1    2150 4350
	1    0    0    -1  
$EndComp
$Comp
L Device:R R10
U 1 1
P 2000 4350
F 0 "R10" V 1900 4400 50  0000 C CNN
F 1 "1M" V 2000 4350 50  0000 C CNN
F 2 "Resistor_SMD:R_0603_1608Metric" V 1930 4350 50  0001 C CNN
F 3 "~" H 2000 4350 50  0001 C CNN
	1    2000 4350
	1    0    0    -1  
$EndComp
$Comp
L power:+3.3V #PWR0138
U 1 1
P 2150 4100
F 0 "#PWR0138" H 2150 3950 50  0001 C CNN
F 1 "+3.3V" H 2165 4273 50  0000 C CNN
F 2 "" H 2150 4100 50  0001 C CNN
F 3 "" H 2150 4100 50  0001 C CNN
	1    2150 4100
	1    0    0    -1  
$EndComp
$Comp
L power:+3.3V #PWR0139
U 1 1
P 2000 4100
F 0 "#PWR0139" H 2000 3950 50  0001 C CNN
F 1 "+3.3V" H 2015 4273 50  0000 C CNN
F 2 "" H 2000 4100 50  0001 C CNN
F 3 "" H 2000 4100 50  0001 C CNN
	1    2000 4100
	1    0    0    -1  
$EndComp
Wire Wire Line
	2150 4100 2150 4200
Wire Wire Line
	2000 4100 2000 4200
Wire Wire Line
	2150 4500 2150 4850
Connection ~ 2150 4850
Wire Wire Line
	2150 4850 2450 4850
Wire Wire Line
	2000 4500 2000 5050
Connection ~ 2000 5050
Wire Wire Line
	2000 5050 2450 5050
$Comp
L Device:C C9
U 1 1
P 4850 6300
F 0 "C9" V 4800 6400 50  0000 C CNN
F 1 "10nF" V 4800 6150 50  0000 C CNN
F 2 "Capacitor_SMD:C_0603_1608Metric" H 4888 6150 50  0001 C CNN
F 3 "~" H 4850 6300 50  0001 C CNN
	1    4850 6300
	0    1    1    0   
$EndComp
$Comp
L power:GND #PWR0140
U 1 1
P 4650 6300
F 0 "#PWR0140" H 4650 6050 50  0001 C CNN
F 1 "GND" V 4655 6172 50  0000 R CNN
F 2 "" H 4650 6300 50  0001 C CNN
F 3 "" H 4650 6300 50  0001 C CNN
	1    4650 6300
	0    1    1    0   
$EndComp
Wire Wire Line
	4650 6300 4700 6300
Wire Wire Line
	5000 6300 5050 6300
Wire Wire Line
	5050 6300 5050 6400
Connection ~ 5050 6400
Wire Wire Line
	10100 1550 10300 1550
$Comp
L Connector_Generic_MountingPin:Conn_01x03_MountingPin J3
U 1 1
P 10500 1550
F 0 "J3" H 10580 1592 50  0000 L CNN
F 1 "Conn_01x03" H 10580 1501 50  0000 L CNN
F 2 "Connector_JST:JST_SH_BM03B-SRSS-TB_1x03-1MP_P1.00mm_Vertical" H 10500 1550 50  0001 C CNN
F 3 "~" H 10500 1550 50  0001 C CNN
	1    10500 1550
	1    0    0    -1  
$EndComp
$Comp
L Device:C C5
U 1 1
P 4250 7450
F 0 "C5" V 4300 7550 50  0000 C CNN
F 1 "5.6pF" V 4300 7300 50  0000 C CNN
F 2 "Capacitor_SMD:C_0603_1608Metric" H 4288 7300 50  0001 C CNN
F 3 "~" H 4250 7450 50  0001 C CNN
	1    4250 7450
	0    1    1    0   
$EndComp
$EndSCHEMATC
